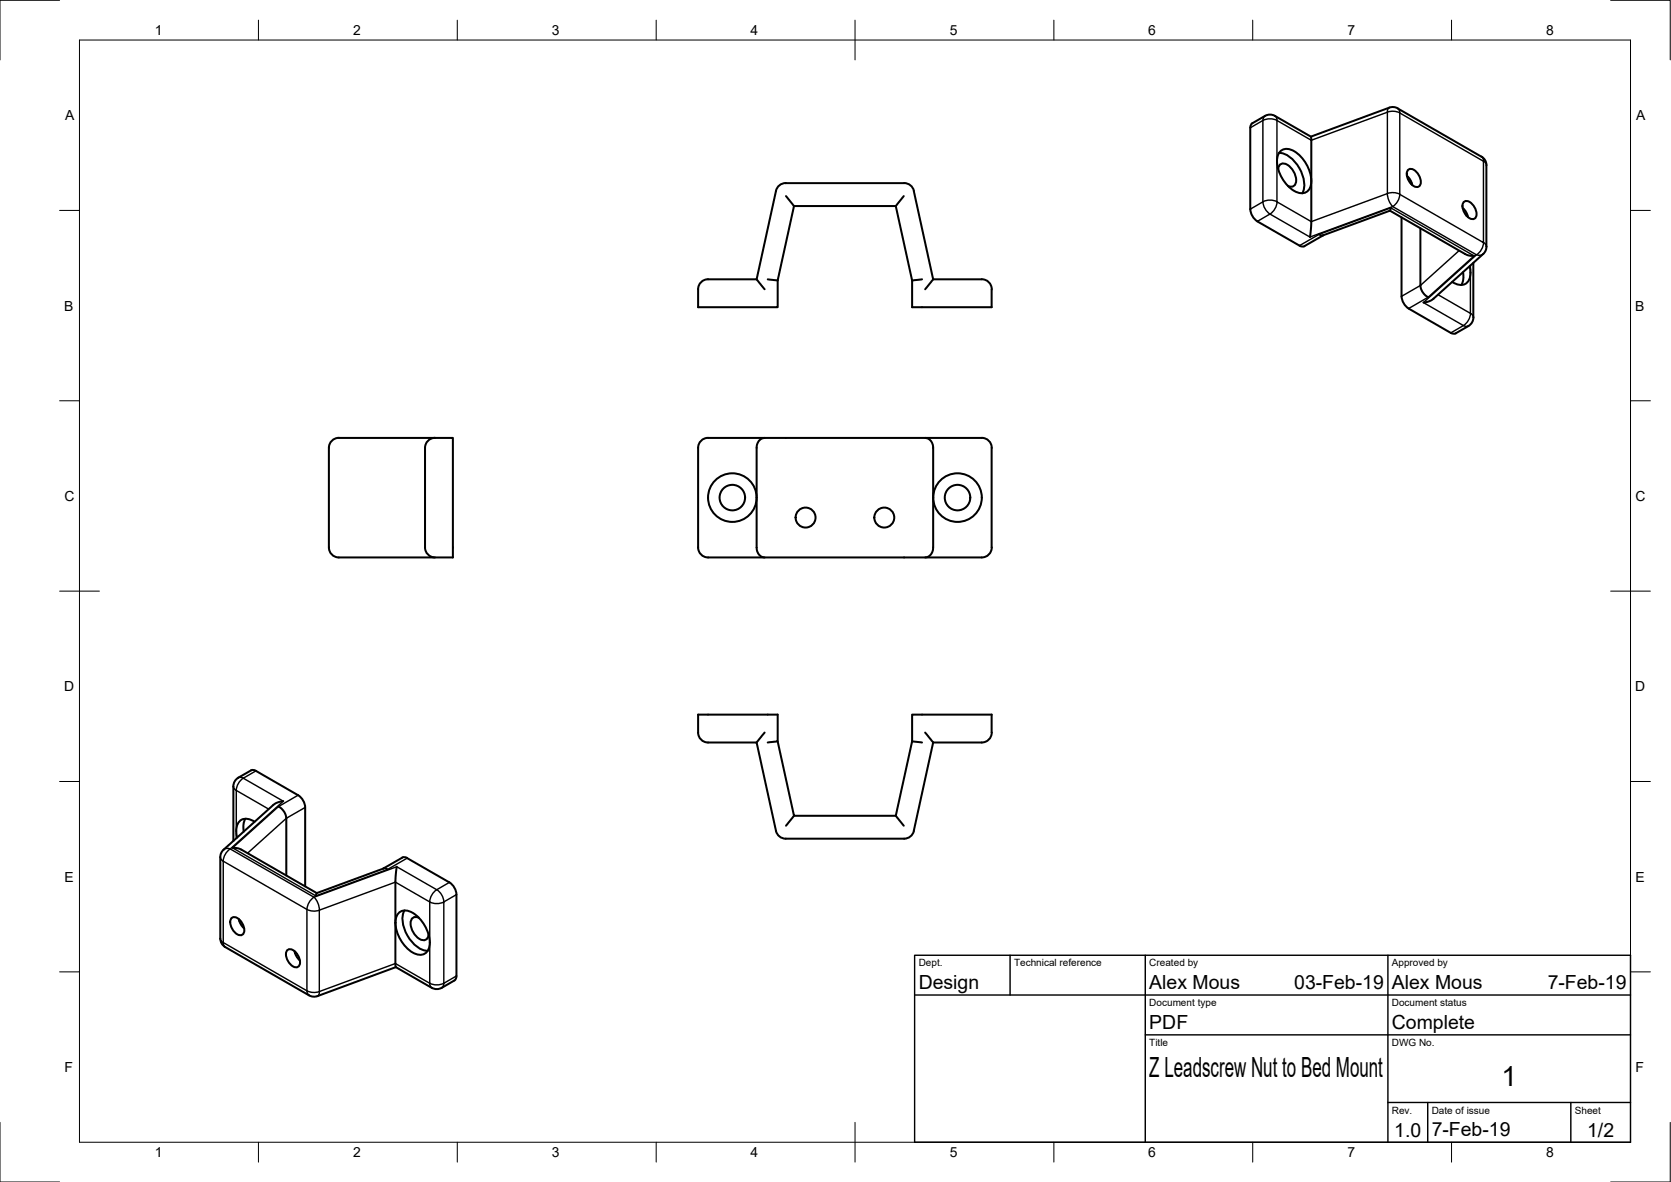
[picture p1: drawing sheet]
<svg xmlns="http://www.w3.org/2000/svg" width="420mm" height="297mm" viewBox="0 0 420 297" stroke-linecap="round" stroke-linejoin="round" font-family="sans-serif">
<!-- layer: Visible -->
<g fill="none" stroke="#000" stroke-width=".51">
<path d="M314.9 31l3.2-1.9a2.48 2.48 0 0 1 2.5 0l9 5.2 19.7-7.3 1.3-.1 21.9 12.5a2.51 2.51 0 0 1 1.3 2.1l-.1 20.9-.2 .8-.6 .6M314.9 30.9l-.4 .5-.1 .7v21a4 4 0 0 0 1.8 2.5M321.6 38.4a7 7 0 0 1 5.6 4.7 6.3 6.3 0 0 1 .2 5.5M322.1 37.9a3.3 3.3 0 0 1 4 .6 9.3 9.3 0 0 1 3.6 7.8 2.54 2.54 0 0 1-1.7 2.2 2.54 2.54 0 0 1-2.6-.5 9.3 9.3 0 0 1-4.2-8.4l.2-.7zM329.6 34.3l.1 21.7-.3 3.6M197.6 49.3l2 2.5M199.6 51.8l-4.1 18.7M225.2 51.8l4.1 18.7M227.2 49.3l-2 2.5h-25.6M227.3 46h-29.7a2.51 2.51 0 0 0-2.5 2l-4.9 22.2M227.3 46a2.51 2.51 0 0 1 2.5 2M229.8 48l4.8 22.2h12.2"/>
<path d="M316.1 55.6l10.7 6.1 .6 .3 .6-.1 4.7-2.8M321.4 42.5a1.37 1.37 0 0 1 .8-1.4 1.37 1.37 0 0 1 1.5 .3 4.5 4.5 0 0 1 2 5 1.3 1.3 0 0 1-1.9 .3M331.7 58.9l.5 .2h.5M332.7 59.1l16.8-6.2 18.9 10.9 .8 .4 1.4 .1M349.7 52.2l-.2 .7M352.4 54.6v19.9M353.8 44.2l.7 .8 .6 1.5M354 42.8a1.57 1.57 0 0 1 2.4 .7 3 3 0 0 1 .6 3.1 1.57 1.57 0 0 1-2.4-.6 3 3 0 0 1-.6-3.2zM355 46l-.3 .2M357.1 57.4v14.3a3.6 3.6 0 0 0 2 3M367.8 52.2l.7 .9 .6 1.5M368 50.9a1.57 1.57 0 0 1 2.4 .6 3 3 0 0 1 .6 3.2 1.57 1.57 0 0 1-2.4-.7 3 3 0 0 1-.6-3.1z"/>
<path d="M369 54.1l-.3 .1M178 70.2h12.2M178 70.2a2.51 2.51 0 0 0-2.5 2.5v4.5h20v-6.7M190.2 70.2l2.1 2.5M193 70.2l2.5 .3M234.6 70.2l-2 2.5M246.9 70.2a2.51 2.51 0 0 1 2.5 2.5l-.1 4.5h-20v-6.7l2.5-.3M352.4 74.5a3.9 3.9 0 0 0 1.8 3M354.2 77.5l10.9 6.3h.9l3.2-1.9M367.9 68.4v1.8l-.4 1.4M369.5 66.9a4 4 0 0 1-1.1 4.5 3.3 3.3 0 0 1-3.3-.6M370.5 66v13.8"/>
<path d="M370.5 79.8a2.51 2.51 0 0 1-1.3 2.1M372.9 63.8l-12.5 11.3-1.1 .6-1.4 .3M85.2 110a2.51 2.51 0 0 0-2.5 2.5v25.1a2.51 2.51 0 0 0 2.5 2.5h28.7v-30h-28.7M109.4 110a2.51 2.51 0 0 0-2.5 2.5v25.1a2.51 2.51 0 0 0 2.5 2.5M178 110.1h68.8M178 110a2.51 2.51 0 0 0-2.5 2.6v25a2.51 2.51 0 0 0 2.5 2.5h68.8a2.51 2.51 0 0 0 2.6-2.5l-.1-25a2.47 2.47 0 0 0-2.4-2.6M192.3 110.1a2.28 2.28 0 0 0-2.1 2.5v25a2.28 2.28 0 0 0 2.1 2.5M232.6 110.1a2.28 2.28 0 0 1 2 2.5v25a2.28 2.28 0 0 1-2 2.5M75 199.8l-11-6.2h-.9l-3.2 1.8a2.51 2.51 0 0 0-1.2 2.2v13.7M75 199.8a3.9 3.9 0 0 1 1.7 3.1v19.8M175.5 184.1v-4.5h20v6.7l-2.5 .3M175.5 184.1a2.51 2.51 0 0 0 2.5 2.5h12.2l4.9 22.2a2.51 2.51 0 0 0 2.5 2h29.7"/>
<path d="M192.3 184.1l-2.1 2.5M195.5 186.3l4.1 18.7h25.6M229.3 186.3l2.5 .3M229.3 186.3l-4.1 18.7M232.6 184.1l2 2.5M234.6 186.6l-4.8 22.2M249.3 184.1v-4.5h-20v6.7M249.4 184.1a2.51 2.51 0 0 1-2.5 2.5h-12.3M55.4 215.4v20.4a2.51 2.51 0 0 0 1.2 2.2l21.1 12.1 .8 .3 1.3-.1 19.7-7.3M58.5 213.1l1.4 .1 .8 .3 19 10.9 16.7-6.1 .5-.1 .6 .3M61.7 205.8l-.5 1.4 .1 1.8M64 206.5a2.71 2.71 0 0 0-4.2 .6l-.4 1.7 .2 1.7"/>
<path d="M70 202.7a3.7 3.7 0 0 1 2 2.9v14.4M71.2 201.3l-1.4 .4-1.1 .6-12.5 11.2-.5 .7-.3 1.2M99.8 217.8l-.4 3.5 .1 21.7M101.1 215.5l.6-.1 .7 .2M101.2 215.5l-4.8 2.8M102.4 215.7l10.6 6M199.6 205l-2 2.5M225.2 205l2 2.5M229.8 208.8a2.51 2.51 0 0 1-2.5 2M58.1 230.8a1.57 1.57 0 0 1 2.5 .7 3 3 0 0 1 .6 3.2 1.57 1.57 0 0 1-2.4-.7 3 3 0 0 1-.7-3.2zM60 231l.7 1.5 .7 .8M60.4 231.3l-.2 .2"/>
<path d="M72.1 238.9a1.57 1.57 0 0 1 2.5 .7 3 3 0 0 1 .6 3.1 1.57 1.57 0 0 1-2.4-.6 3 3 0 0 1-.7-3.2zM74.1 239l.6 1.5 .7 .9M74.4 239.4l-.2 .1M79.7 224.4l-.3 .7M100.4 229.3a3.3 3.3 0 0 1 4 .6 9.3 9.3 0 0 1 3.6 7.8 2.54 2.54 0 0 1-1.6 2.2 2.54 2.54 0 0 1-2.6-.5 9.3 9.3 0 0 1-4.3-8.4l.2-.7zM101.7 228.8a7 7 0 0 0 1.3 7.2 6.3 6.3 0 0 0 4.5 2.9M105.3 230.6a1.37 1.37 0 0 0-1.5 .1 1.37 1.37 0 0 0-.6 1.4 4.5 4.5 0 0 0 3.3 4.2 1.3 1.3 0 0 0 1.3-1.4M113 221.7a3.9 3.9 0 0 1 1.8 3.1v20.5l-.2 .7-.3 .4M99.5 243l9.1 5.2a2.51 2.51 0 0 0 2.5 0l3.1-1.8"/>
<circle cx="184.1" cy="125" r="3.2"/>
<circle cx="184.1" cy="125" r="6.1"/>
<circle cx="202.6" cy="130.1" r="2.51"/>
<circle cx="222.3" cy="130.1" r="2.51"/>
<circle cx="240.8" cy="125" r="6.1"/>
<circle cx="240.8" cy="125" r="3.2"/>
</g>
<!-- layer: Visible Narrow -->
<g fill="none" stroke="#000" stroke-width=".36">
<path d="M317.5 30.3v20.4M317.5 30.3l-3.1 1.8M317.6 30.3a3.9 3.9 0 0 1 3.5 0M318.1 29.1l-.4 .5-.1 .7M320.6 29.1l.4 .5 .1 .7M321.1 30.3v20.4M321.1 30.3l8.6 4.9 19.1-7v20.4l-19.1 7.1-8.6-5M349.3 27l-.3 .4-.2 .8 1.7-.2 1.5 .4-.2-.7-.4-.5M352 28.4l21 12.1v20.5l-21-12.2zM372.5 39.4l.4 .4a1.09 1.09 0 0 0 .7 1.2l.2 .5M317.5 50.7l-3.1 1.9M317.6 50.7a3.9 3.9 0 0 1 3.5 0"/>
<path d="M317.6 50.7a3.9 3.9 0 0 0 1.7 3.1M319.3 53.8l10.1 5.8 20.8-7.7 21 12.1-13.3 12 10.1 5.8-3.2 1.9M319.3 53.8l-3.2 1.8M321.1 50.7a3.9 3.9 0 0 1-1.8 3.1M348.8 48.6l1.7-.2 1.5 .4a3.9 3.9 0 0 1-1.8 3.1l-1-1.5zM326.7 61.7l5-2.8 18-6.7 20.9 12.1-11.5 10.4-4.9 2.8M366.9 63l-9.8 8.7-4.7 2.8M369.7 66.7v12l-8.1-4.7M370.5 79.8l-.2-.6-.6-.5a3.9 3.9 0 0 1-1.7 3.1l.6 .2 .6-.1M373.8 62l-.2-.6-.6-.4a3.9 3.9 0 0 1-1.7 3l1.1 .1 .5-.3M58.7 197.6l.2 .6 .5 .4M59.4 198.6v12.1"/>
<path d="M59.4 198.6l8.2 4.7M59.9 195.4l.6-.1 .7 .3M61.2 195.6l10 5.7-13.3 12M61.2 195.6a3.9 3.9 0 0 0-1.8 3M64.3 193.7l-3.1 1.9M75 199.8l-5 2.9-11.5 10.4 20.9 12 18.1-6.6 4.9-2.8M55.4 215.4l.2 .5 .5 .5M56.1 216.4v20.5M56.1 216.4l21.1 12.1M57.9 213.3l21.1 12.2M57.9 213.3l-1.1-.1-.6 .3M57.9 213.3a3.9 3.9 0 0 0-1.8 3.1"/>
<path d="M76.7 202.9l-4.7 2.7-9.7 8.8M55.4 235.8l.2 .6 .5 .5M56.1 236.9l.2 .7 .3 .4M56.1 236.9l21.1 12.1M77.2 228.5v20.5M79 225.5a3.9 3.9 0 0 0-1.8 3M79 225.5l.9 1.4 .4 1.8-1.6 .3-1.5-.5M108 226.7a3.9 3.9 0 0 0 3.6 0M108.1 226.7v20.4M108.1 226.7l-8.7-5-19.1 7v20.5l19.1-7.1 8.7 5M109.8 223.6l-10-5.8-20.8 7.7M109.8 223.6a3.9 3.9 0 0 1 1.8 3.1"/>
<path d="M109.8 223.6a3.9 3.9 0 0 0-1.8 3.1M111.6 226.7v20.4M113 221.7l-3.2 1.9M114.8 224.8l-3.2 1.9M77.2 249l1.5 .4 1.6-.2-.1 .7-.4 .4M77.2 249l.1 .7 .4 .4M108 247.1a3.9 3.9 0 0 0 3.6 0M108 247.1l.2 .7 .4 .4M111.6 247.1l-.1 .7-.4 .4M114.8 245.3l-3.2 1.8"/>
</g>
<!-- layer: Border -->
<g fill="none" stroke="#000" stroke-width=".25">
<path d="M15 .1h-15v15M20 10.1h390v276.9h-390zM65 5.1v5M115 5.1v5M165 5.1v5M215 5.1v10M265 5.1v5M315 5.1v5M365 5.1v5M405 .1h15v15M15 52.9h5M410 52.9h5"/>
<path d="M15 100.7h5M410 100.7h5M15 148.6h10M405 148.6h10M15 196.4h5M410 196.4h5M15 244.2h5M410 244.2h5M0 282.1v14.9h15M65 287v5M115 287v5M165 287v5"/>
<path d="M215 282.1v9.9M265 287v5M315 287v5M365 287v5M420 282.1v14.9h-15"/>
</g>
<!-- layer: TitleBlock -->
<path d="M230 240.1h180v46.9h-180zM230 250h180M254 240.1v9.9M288 240.1v46.9M349 240.1v46.9M288 260.1h122M349 277.1h61M359 277.1v9.9M395 277.1v9.9" fill="none" stroke="#000" stroke-width=".36"/>
<g font-size="7">
<text x="289" y="270.6">Z Leadscrew Nut to Bed Mount</text>
<text x="377.5" y="273">1</text>
</g>
<g font-size="4.9">
<text x="231" y="248.5">Design</text>
<text x="289" y="248.5">Alex Mous</text>
<text x="325.4" y="248.5">03-Feb-19</text>
<text x="350" y="248.5">Alex Mous</text>
<text x="389.1" y="248.5">7-Feb-19</text>
<text x="289" y="258.6">PDF</text>
<text x="350" y="258.6">Complete</text>
<text x="350.6" y="285.7">1.0</text>
<text x="360" y="285.5">7-Feb-19</text>
<text x="399.1" y="285.7">1/2</text>
</g>
<g font-size="3.5">
<text x="39" y="8.8">1</text>
<text x="88.8" y="8.8">2</text>
<text x="138.8" y="8.8">3</text>
<text x="188.7" y="8.8">4</text>
<text x="238.8" y="8.8">5</text>
<text x="288.7" y="8.8">6</text>
<text x="338.8" y="8.8">7</text>
<text x="388.8" y="8.8">8</text>
<text x="16.4" y="30.2">A</text>
<text x="411.4" y="30.2">A</text>
<text x="16.2" y="78">B</text>
<text x="411.2" y="78">B</text>
<text x="16.2" y="125.9">C</text>
<text x="411.2" y="125.9">C</text>
<text x="16.2" y="173.7">D</text>
<text x="411.2" y="173.7">D</text>
<text x="16.2" y="221.6">E</text>
<text x="411.2" y="221.6">E</text>
<text x="16.2" y="269.4">F</text>
<text x="411.2" y="269.4">F</text>
<text x="39" y="290.8">1</text>
<text x="88.8" y="290.8">2</text>
<text x="138.8" y="290.8">3</text>
<text x="188.7" y="290.8">4</text>
<text x="238.8" y="290.8">5</text>
<text x="288.7" y="290.8">6</text>
<text x="338.8" y="290.8">7</text>
<text x="388.8" y="290.8">8</text>
</g>
<g font-size="2.5">
<text x="231" y="242.9">Dept.</text>
<text x="255" y="242.9">Technical reference</text>
<text x="289" y="242.9">Created by</text>
<text x="350" y="242.9">Approved by</text>
<text x="289" y="252.8">Document type</text>
<text x="350" y="252.8">Document status</text>
<text x="289" y="262.9">Title</text>
<text x="350" y="262.9">DWG No.</text>
<text x="350" y="279.9">Rev.</text>
<text x="360" y="279.9">Date of issue</text>
<text x="396" y="279.9">Sheet</text>
</g>
</svg>
